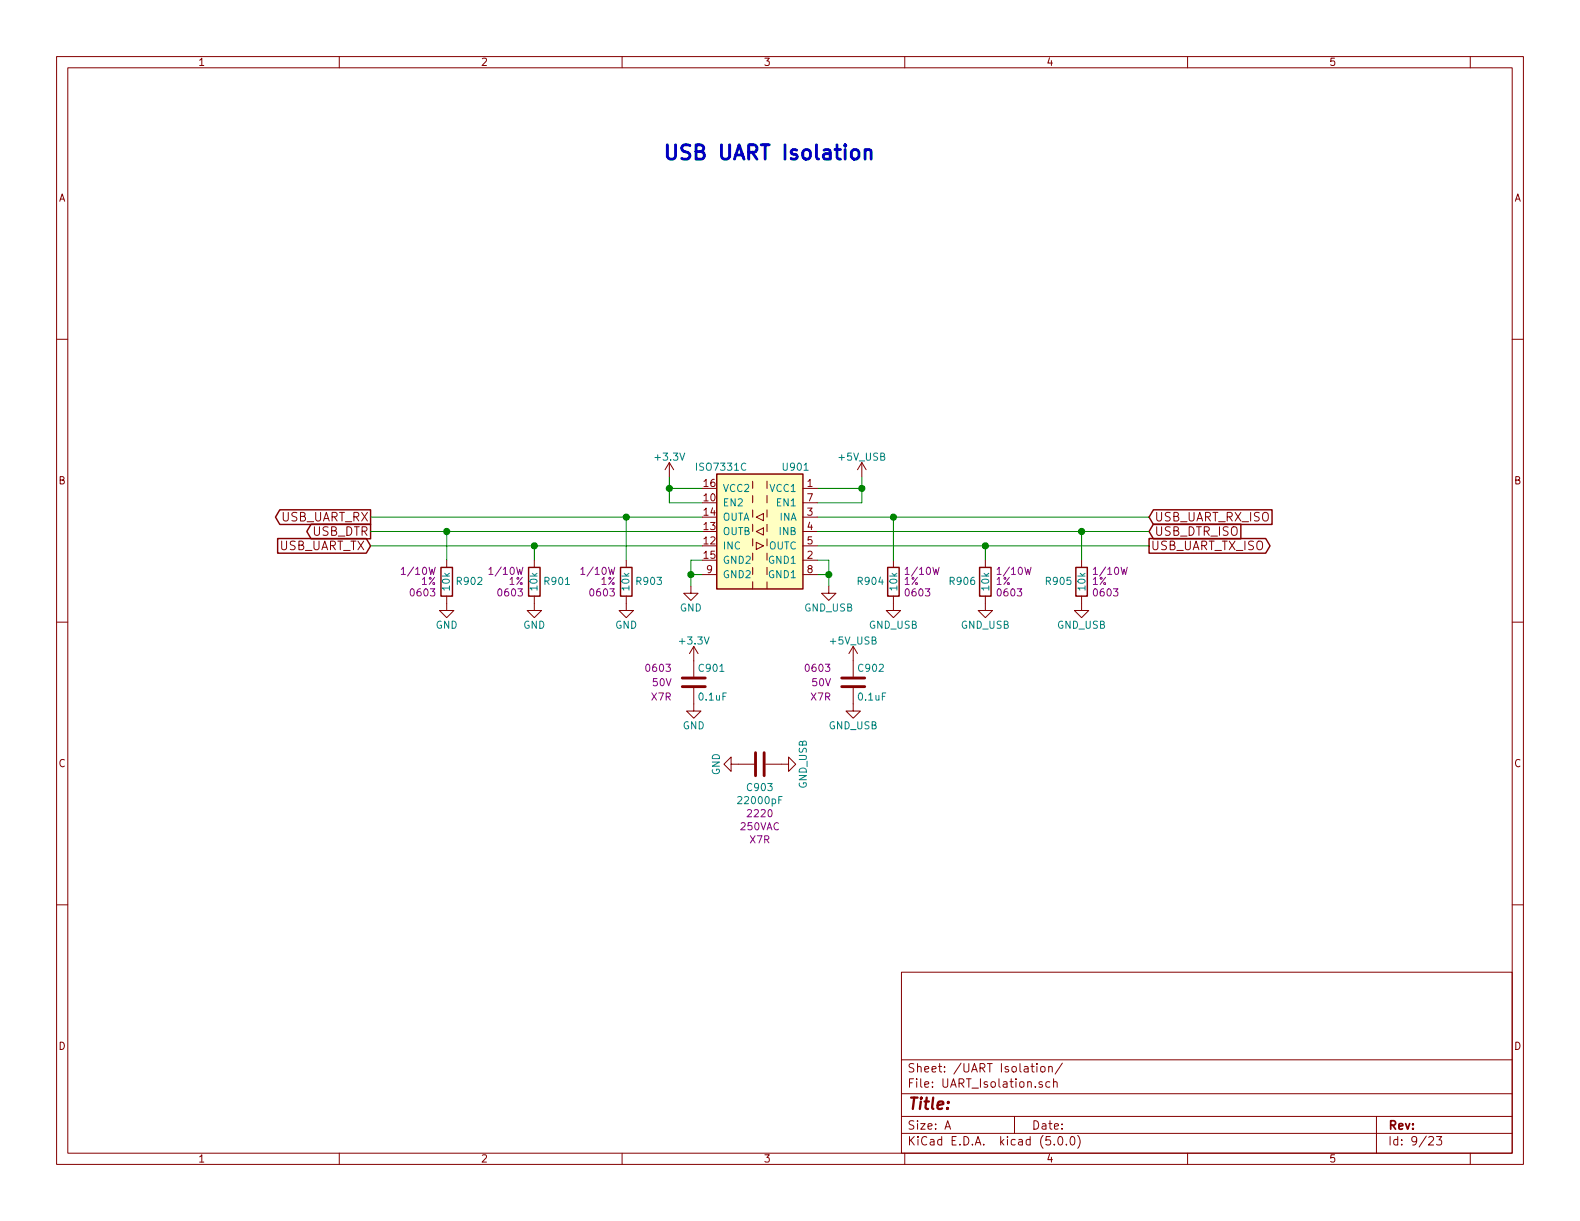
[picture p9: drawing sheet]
<svg xmlns="http://www.w3.org/2000/svg" width="279mm" height="216mm" viewBox="0 0 279 216" stroke-linecap="round" stroke-linejoin="round" font-family="sans-serif">
<g fill="none" stroke="#840000" stroke-width=".18">
<path d="M10 10h259.4v195.9h-259.4zM12 12h255.4v191.9h-255.4zM60 10v2M110 10v2M160 10v2M210 10v2M260 10v2M10 60h2M267.4 60h2M79 99.1v1.2M94.5 99.1v1.2M110.7 99.1v1.2"/>
<path d="M118.4 81.8l-.8 1.3M118.4 81.8v2.5M118.4 81.8l.7 1.3M133.1 85.1v1.3M133.1 87.6v1.3M133.1 95.3v1.2M133.7 95.9l1.3 .6-1.3 .7zM133.7 94l1.3-.7v1.3zM133.7 91.4l1.3-.6v1.3zM135.6 85.1v1.3M135.6 87.6v1.3M135.6 90.2v1.2"/>
<path d="M135.6 92.7v1.3M142 86.4h2.5M142 99.1h2.5M142 91.4h2.5M142 94h2.5M142 96.5h2.5M142 88.9h2.5M152.4 81.8l-.8 1.3M152.4 81.8v2.5M152.4 81.8l.8 1.3M158 99.1v1.2M174.2 99.1v1.2"/>
<path d="M191.3 99.1v1.2M10 110h2M79 105.4v2.6h1.3l-1.3 1.2-1.3-1.2h1.3M94.5 105.4v2.6h1.3l-1.3 1.2-1.3-1.2h1.3M110.7 105.4v2.6h1.3l-1.3 1.2-1.2-1.2h1.2M122.2 103.6v1.3h1.2l-1.2 1.3-1.3-1.3h1.3M122.7 114.3v5.3M122.7 114.3l-.8 1.3M122.7 114.3l.7 1.3M124.2 101.6h2.5M133.1 102.9v1.2M135.6 102.9v1.2"/>
<path d="M142 101.6h2.5M146.6 103.6v1.3h1.2l-1.2 1.3-1.3-1.3h1.3M150.9 114.3v5.3M150.9 114.3l-.8 1.3M150.9 114.3l.7 1.3M158 105.4v2.6h1.3l-1.3 1.2-1.3-1.2h1.3M174.2 105.4v2.6h1.3l-1.3 1.2-1.2-1.2h1.2M191.3 105.4v2.6h1.2l-1.2 1.2-1.3-1.2h1.3M267.4 110h2M122.7 121.7v4h1.3l-1.3 1.3-1.3-1.3h1.3M129.3 135.1v-1.2l-1.3 1.2 1.3 1.3v-1.3h4M135.4 135.1h4v-1.2l1.3 1.2-1.3 1.3v-1.3"/>
<path d="M150.9 121.7v4h1.2l-1.2 1.3-1.3-1.3h1.3M10 160h2M267.4 160h2M159.4 171.9h108v32h-108zM159.4 197.4h108M159.4 193.4h108M159.4 187.4h108M167.1 199.7l.5-1.5 .5 1.5M167.2 199.2h.8M179.4 197.4v3M183.4 188.1v.1M183.4 188.6v1"/>
<path d="M184.1 188.7l.2-.1 .4 .1v.7l-.2 .2-.4-.2zM184.3 191.3a.37 .37 0 0 0-.6 .2l.1 .2 .5 .1 .1 .2-.3 .3-.4-.1M185.4 188.7l.2-.1h.4l.1 1M185.4 188.6v1M185.6 191.3h-.4l-.3 .2 .1 .6 .2 .2 .4-.1M186.3 191.4l.1-.1a.37 .37 0 0 1 .5 .2v.8M186.3 190.8v1.5M187.9 188l-1.3 1.9M243.4 197.4v6.5M60 203.9v2M110 203.9v2M159.4 200.4h108"/>
<path d="M160 203.9v2M186.4 202.3v.2M187.2 201.1l.4-.1a.94 .94 0 0 1 0 1.5 .79 .79 0 0 1-.4-1.4zM188.6 202.3v.2M189.4 201.1l.3-.1a.94 .94 0 0 1 0 1.5 .82 .82 0 0 1-.3-1.4zM190.6 200.8a1.71 1.71 0 0 1 0 2.2M210 203.9v2M252.7 201.1l.2-.1h.3l.3 .4-.9 1.1h.9M254 201h.9l-.4 .5 .4 .2v.6l-.2 .2-.7-.2M260 203.9v2"/>
</g>
<g fill="none" stroke="#840000" stroke-width=".25">
<path d="M49.1 95.2h15.7l.7 1.3-.7 1.3h-15.7zM49.5 90.1h16v2.6h-16l-.8-1.3zM55 92.7h10.5v2.6h-10.5l-.7-1.3zM126.7 83.8h15.3v20.3h-15.3zM203.2 95.2h20.6l.8 1.3-.8 1.3h-20.6zM204 90.1h20.9v2.6h-20.9l-.8-1.3zM204 92.7h15.4v2.6h-15.4l-.8-1.3zM78 100.3h2v5.1h-2zM93.5 100.3h2v5.1h-2zM109.7 100.3h2.1v5.1h-2.1zM157 100.3h2v5.1h-2zM173.2 100.3h2.1v5.1h-2.1z"/>
<path d="M190.2 100.3h2.1v5.1h-2.1z"/>
</g>
<g fill="none" stroke="#008400" stroke-width=".18">
<path d="M65.5 91.4h58.7M65.5 96.5h58.7M65.5 94h58.7M79 94v5.1M94.5 96.5v2.6M110.7 91.4v7.7M118.4 86.4h5.8M118.4 84.3v4.6h5.8M124.2 99.1h-2v4.5M144.5 99.1h2.1v4.5M144.5 91.4h58.7M144.5 96.5h58.7"/>
<path d="M144.5 86.4h7.9M144.5 94h58.7M152.4 84.3v4.6h-7.9M158 91.4v7.7M174.2 96.5v2.6M191.3 94v5.1M122.2 101.6h2M144.5 101.6h2.1"/>
</g>
<g fill="#008400" stroke="#008400" stroke-width=".25">
<circle cx="146.6" cy="101.6" r=".51"/>
<circle cx="122.2" cy="101.6" r=".51"/>
<circle cx="174.2" cy="96.5" r=".51"/>
<circle cx="158" cy="91.4" r=".51"/>
<circle cx="152.4" cy="86.4" r=".51"/>
<circle cx="118.4" cy="86.4" r=".51"/>
<circle cx="94.5" cy="96.5" r=".51"/>
<circle cx="110.7" cy="91.4" r=".51"/>
<circle cx="79" cy="94" r=".51"/>
<circle cx="191.3" cy="94" r=".51"/>
</g>
<path d="M120.6 119.9h4.1M148.8 119.9h4.1M120.6 121.4h4.1M133.6 133.1v4.1M135.1 133.1v4.1M148.8 121.4h4.1" fill="none" stroke="#840000" stroke-width=".51"/>
<path d="M126.7 83.8h15.3v20.3h-15.3z" fill="#ffffc2" stroke="#ffffc2" stroke-width=".18"/>
<path d="M153 26.7a.61 .61 0 0 1 1.1 .1v1.3M153 26.4v1.7" fill="none" stroke="#0000c2" stroke-width=".51"/>
<text font-size="3.5" fill="#0000c2" x="117.1" y="28.3">USB UART Isolation</text>
<text font-size="2.8" fill="#840000" x="160.4" y="196.2">Title:</text>
<g font-size="2.1" fill="#840000">
<text x="49.6" y="92.2">USB_UART_RX</text>
<text x="55.2" y="94.7">USB_DTR</text>
<text x="204.1" y="92.2">USB_UART_RX_ISO</text>
<text x="204.1" y="94.7">USB_DTR_ISO</text>
<text x="49.2" y="97.3">USB_UART_TX</text>
<text x="203.5" y="97.3">USB_UART_TX_ISO</text>
<text x="160.4" y="189.6">Sheet: /UART Isolation/</text>
<text x="160.4" y="192.3">File: UART_Isolation.sch</text>
<text x="160.4" y="202.5">KiCad E.D.A. kicad (5.0.0)</text>
<text x="160.4" y="199.7">Size: A</text>
<text x="182.4" y="199.7">Date:</text>
<text x="245.4" y="199.7">Rev:</text>
<text x="245.4" y="202.5">Id: 9/23</text>
</g>
<g font-size="1.8" fill="#840000">
<text x="35" y="11.6">1</text>
<text x="85" y="11.6">2</text>
<text x="135" y="11.6">3</text>
<text x="185" y="11.6">4</text>
<text x="235" y="11.6">5</text>
<text x="10.4" y="35.6">A</text>
<text x="267.8" y="35.6">A</text>
<text x="10.4" y="85.6">B</text>
<text x="124.5" y="88.6">10</text>
<text x="124.5" y="86.1">16</text>
<text x="142.8" y="86.1">1</text>
<text x="142.8" y="88.6">7</text>
<text x="267.8" y="85.6">B</text>
<text x="124.5" y="93.7">13</text>
<text x="124.5" y="91.2">14</text>
<text x="142.8" y="91.2">3</text>
<text x="142.8" y="93.7">4</text>
<text x="124.5" y="96.3">12</text>
<text x="124.5" y="98.8">15</text>
<text x="125" y="101.3">9</text>
<text x="142.8" y="98.8">2</text>
<text x="142.8" y="96.3">5</text>
<text x="142.8" y="101.3">8</text>
<text x="10.4" y="135.6">C</text>
<text x="267.8" y="135.6">C</text>
<text x="10.4" y="185.6">D</text>
<text x="267.8" y="185.6">D</text>
<text x="35" y="205.5">1</text>
<text x="85" y="205.5">2</text>
<text x="135" y="205.5">3</text>
<text x="185" y="205.5">4</text>
<text x="235" y="205.5">5</text>
</g>
<g font-size="1.8" fill="#008484">
<text x="116" y="81.5">+3.3V</text>
<text x="123.4" y="83.2">ISO7331C</text>
<text x="138.6" y="83.2">U901</text>
<text x="148.4" y="81.5">+5V_USB</text>
<text x="127.8" y="89.5">EN2</text>
<text x="127.8" y="87">VCC2</text>
<text x="136.2" y="87">VCC1</text>
<text x="137.5" y="89.5">EN1</text>
<text x="127.8" y="94.6">OUTB</text>
<text x="127.8" y="92.1">OUTA</text>
<text x="137.9" y="92.1">INA</text>
<text x="137.9" y="94.6">INB</text>
<text x="127.8" y="97.2">INC</text>
<text x="127.8" y="99.7">GND2</text>
<text x="136" y="97.2">OUTC</text>
<text x="136.1" y="99.7">GND1</text>
<text x="79.6" y="104.3" transform="rotate(-90 79.6 104.3)">10k</text>
<text x="80.9" y="103.4">R902</text>
<text x="95" y="104.3" transform="rotate(-90 95 104.3)">10k</text>
<text x="96.4" y="103.4">R901</text>
<text x="111.3" y="104.3" transform="rotate(-90 111.3 104.3)">10k</text>
<text x="112.7" y="103.4">R903</text>
<text x="127.8" y="102.2">GND2</text>
<text x="136.1" y="102.2">GND1</text>
<text x="151.8" y="103.4">R904</text>
<text x="158.7" y="104.3" transform="rotate(-90 158.7 104.3)">10k</text>
<text x="168.1" y="103.4">R906</text>
<text x="174.9" y="104.3" transform="rotate(-90 174.9 104.3)">10k</text>
<text x="185.1" y="103.4">R905</text>
<text x="191.9" y="104.3" transform="rotate(-90 191.9 104.3)">10k</text>
<text x="77" y="111.2">GND</text>
<text x="92.5" y="111.2">GND</text>
<text x="108.8" y="111.2">GND</text>
<text x="120.2" y="108.1">GND</text>
<text x="120.3" y="114">+3.3V</text>
<text x="142.2" y="108.1">GND_USB</text>
<text x="146.9" y="114">+5V_USB</text>
<text x="153.7" y="111.2">GND_USB</text>
<text x="169.9" y="111.2">GND_USB</text>
<text x="186.9" y="111.2">GND_USB</text>
<text x="123.7" y="118.8">C901</text>
<text x="151.9" y="118.8">C902</text>
<text x="123.7" y="123.9">0.1uF</text>
<text x="151.9" y="123.9">0.1uF</text>
<text x="120.7" y="129">GND</text>
<text x="146.6" y="129">GND_USB</text>
<text x="127.3" y="137.1" transform="rotate(-90 127.3 137.1)">GND</text>
<text x="130.8" y="142.2">22000pF</text>
<text x="132.3" y="139.9">C903</text>
<text x="142.7" y="139.4" transform="rotate(-90 142.7 139.4)">GND_USB</text>
</g>
<g font-size="1.8" fill="#840084">
<text x="71.4" y="101.7">1/10W</text>
<text x="86.9" y="101.7">1/10W</text>
<text x="103.1" y="101.7">1/10W</text>
<text x="160.5" y="101.7">1/10W</text>
<text x="176.8" y="101.7">1/10W</text>
<text x="193.8" y="101.7">1/10W</text>
<text x="72.8" y="105.5">0603</text>
<text x="74.5" y="103.4">1%</text>
<text x="88.3" y="105.5">0603</text>
<text x="90" y="103.4">1%</text>
<text x="104.5" y="105.5">0603</text>
<text x="106.3" y="103.4">1%</text>
<text x="159.9" y="103.4">1%</text>
<text x="160.3" y="105.5">0603</text>
<text x="176.1" y="103.4">1%</text>
<text x="176.6" y="105.5">0603</text>
<text x="193.2" y="103.4">1%</text>
<text x="193.6" y="105.5">0603</text>
<text x="114.4" y="118.8">0603</text>
<text x="142.6" y="118.8">0603</text>
<text x="115.2" y="123.9">X7R</text>
<text x="115.5" y="121.3">50V</text>
<text x="143.4" y="123.9">X7R</text>
<text x="143.7" y="121.3">50V</text>
<text x="131" y="146.8">250VAC</text>
<text x="132.4" y="144.5">2220</text>
<text x="132.7" y="149.1">X7R</text>
</g>
</svg>
